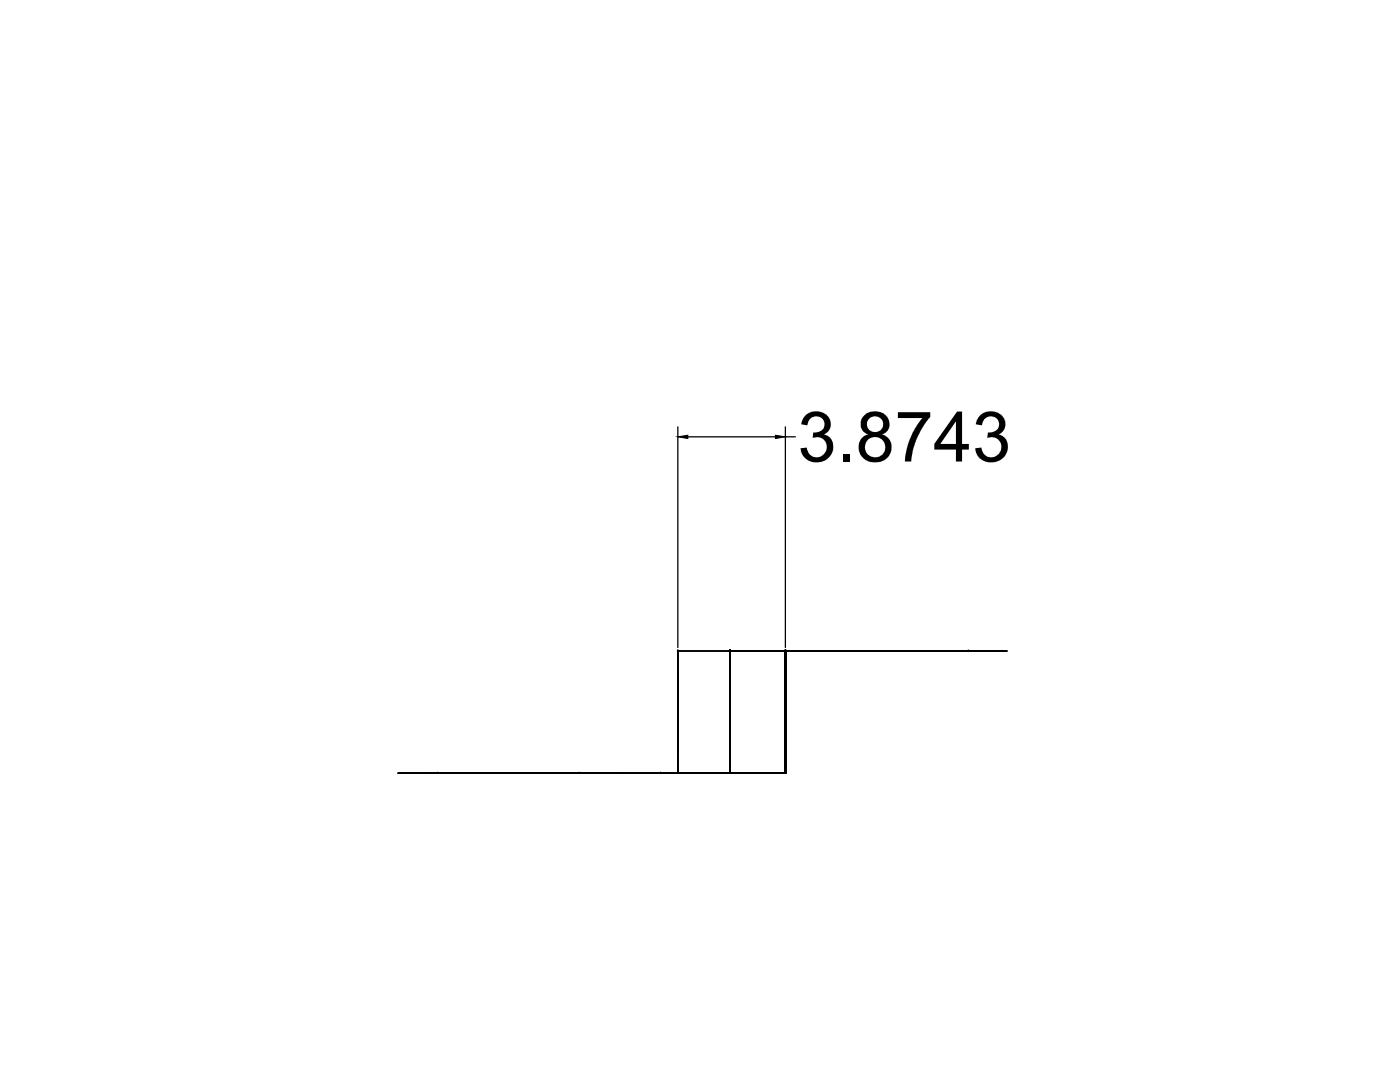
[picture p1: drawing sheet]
<svg xmlns="http://www.w3.org/2000/svg" width="279mm" height="216mm" viewBox="0 0 279 216" stroke-linecap="round" stroke-linejoin="round" font-family="sans-serif">
<!-- layer: 0 -->
<g fill="none" stroke="#000" stroke-width=".25">
<path d="M135.3 85.2v44M137.3 87.2h17.4M156.7 85.2v44M135.3 129.9h10.4v24.4h-10.4zM145.7 129.9h-10.4v24.4h10.4M145.7 129.9h11.1v24.4h-11.1zM145.7 129.9h.1M145.7 129.9h11.1M146.4 129.9h48.8h-48.8M156.7 129.9h-21.4v24.4h-32.4M156.8 129.9h-11.1v24.4h11.1M156.8 129.9h.1"/>
<path d="M87.3 154.3h.1M115.6 154.3h.1M134.6 154.3h-49.3h49.3M143.7 154.3h13.1M145 154.3h-31.4h31.4M145.7 154.3h.1M156.8 154.3h.1"/>
</g>
<g fill="#000" stroke="#000" stroke-width=".2">
<path d="M135.3 87.2l2-.4v.7zM143.7 154.3h2zM145.7 154.3h2zM154.8 154.3h2z"/>
<path d="M87 154.3h.7zM87 154.3h.7z"/>
<path d="M115.3 154.3h.6zM115.3 154.3h.6z"/>
</g>
<path d="M185.4 129.9h15.5zM79.5 154.3h15.5zM95.1 154.3h15.5zM107.7 154.3h15.6zM135.8 154.3h15.6z" fill="#000" stroke="#000" stroke-width=".25"/>
<g font-size="15.6">
<text x="159.2" y="92.1">3.8743</text>
<text x="188.3" y="129.9" transform="rotate(-90 188.3 129.9)">0.8000</text>
<text x="138.8" y="154.3" transform="rotate(-90 138.8 154.3)">2.0000</text>
</g>
</svg>
